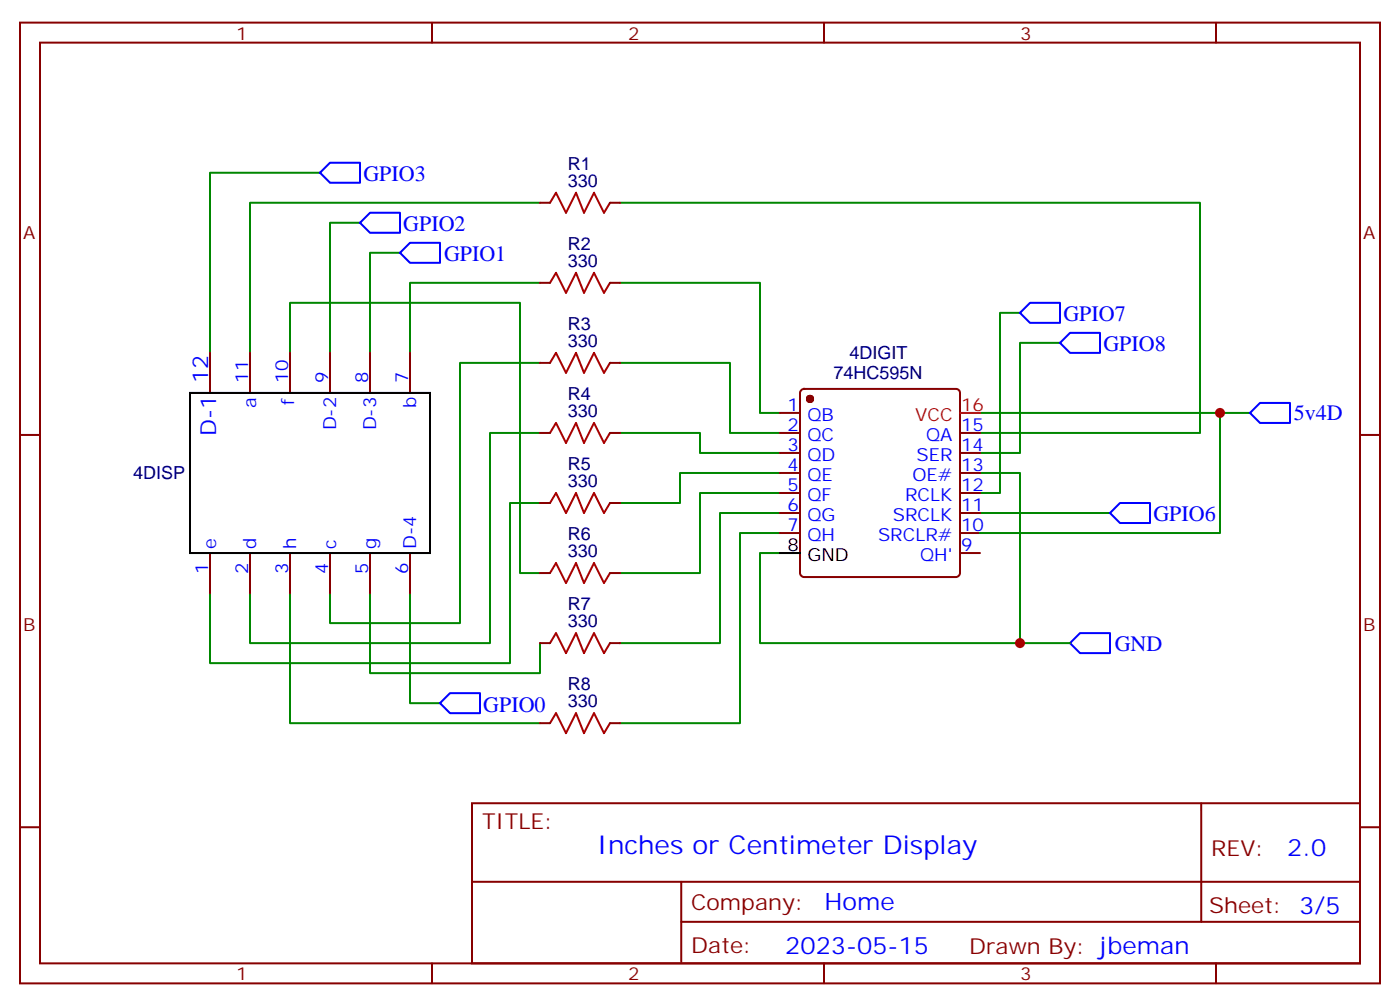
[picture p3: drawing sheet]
<svg xmlns="http://www.w3.org/2000/svg" width="247mm" height="177mm" viewBox="0 0 247 177" stroke-linecap="round" stroke-linejoin="round" font-family="sans-serif">
<g fill="none" stroke="#870000" stroke-width=".35">
<path d="M3.5 4h239.9v169.3h-239.9zM7.1 7.5h232.8v162.3h-232.8zM76.2 4v3.5M145.3 4v3.5M214.5 4v3.5M95.2 35.7h1.8M107.6 35.7h1.8M95.2 49.8h1.8M107.6 49.8h1.8M3.5 76.7h3.6M37 62.2v7.1M44.1 62.2v7.1"/>
<path d="M51.2 62.2v7.1M58.2 62.2v7.1M65.3 62.2v7.1M72.3 62.2v7.1M95.2 76.3h1.8M95.2 64h1.8M107.6 76.3h1.8M107.6 64h1.8M137.6 76.3h3.5M137.6 72.8h3.5M137.6 79.8h3.5M141.3 68.8l.5-.3h26.8a.71 .71 0 0 1 .7 .8v31.7a.76 .76 0 0 1-.7 .7h-26.8a.76 .76 0 0 1-.7-.7v-31.7z"/>
<path d="M169.3 76.3h3.6M169.3 79.8h3.6M239.9 76.7h3.5M37 97.5v7M44.1 97.5v7M51.2 97.5v7M58.2 97.5v7M65.3 97.5v7M72.3 97.5v7M95.2 88.7h1.8M107.6 88.7h1.8M137.6 83.4h3.5"/>
<path d="M137.6 86.9h3.5M137.6 90.4h3.5M137.6 93.9h3.5M169.3 83.4h3.6M169.3 86.9h3.6M169.3 90.4h3.6M169.3 93.9h3.6M169.3 97.5h3.6M95.2 113.3h1.8M95.2 101h1.8M107.6 113.3h1.8M107.6 101h1.8"/>
<path d="M95.2 127.5h1.8M107.6 127.5h1.8M3.5 145.8h3.6M83.3 141.6h156.6v28.2h-156.6zM83.3 155.4h156.5M120.2 155.4v14.1M211.9 141.6v20.9M239.9 145.8h3.5M76.2 169.8v3.5M120.2 162.5h119.6M145.3 169.8v3.5M214.5 169.8v3.5"/>
</g>
<path d="M56.4 30.4l1.8-1.7h5.3v3.5h-5.3zM63.5 39.3l1.8-1.8h5.3v3.5h-5.3zM72.3 42.8h5.3v3.5h-5.3l-1.7-1.7zM179.9 55.1l1.8-1.7h5.3v3.5h-5.3zM187 60.4l1.7-1.7h5.3v3.5h-5.3zM220.5 72.8l1.7-1.8h5.3v3.5h-5.3zM195.8 90.4l1.8-1.7h5.2v3.5h-5.2zM188.7 113.3l1.8-1.7h5.3v3.5h-5.3zM77.6 123.9l1.8-1.7h5.3v3.5h-5.3z" fill="none" stroke="#00f" stroke-width=".35"/>
<g fill="none" stroke="#008700" stroke-width=".35">
<path d="M56.4 30.4h-19.4v31.8M63.5 39.3h-5.3v22.9M95.2 35.7h-51.1v26.5M109.4 35.7h102.3v40.6h-38.8M70.6 44.6h-5.3v17.6M95.2 49.8h-22.9v12.4M109.4 49.8h24.7v23h3.5M179.9 55.1h-3.5v31.8h-3.5M51.2 62.2v-8.8h40.5v47.6h3.5M95.2 64h-14.1v45.8h-22.9v-5.3M95.2 76.3h-8.8v37h-42.3v-8.8M109.4 76.3h14.1v3.5h14.1"/>
<path d="M109.4 64h19.4v12.3h8.8M172.9 72.8h47.6M187 60.4h-7.1v19.4h-7M215.2 72.8v21.1h-42.3M95.2 88.7h-5.2v28.2h-53v-12.4M137.6 97.5h-3.5v15.8h54.6M137.6 93.9h-7.1v33.6h-21.1M137.6 90.4h-10.6v22.9h-17.6M137.6 86.9h-14.1v14.1h-14.1M137.6 83.4h-17.7v5.3h-10.5M172.9 83.4h7v29.9M172.9 90.4h22.9"/>
<path d="M51.2 104.5v23h44M65.3 104.5v14.1h29.9v-5.3M72.3 104.5v19.4h5.3"/>
</g>
<path d="M97 35.7l1.1-1.7 1.7 3.5 1.8-3.5 1.4 3.5 1.8-3.5 1.7 3.5 1.1-1.8M97 49.8l1.1-1.7 1.7 3.5 1.8-3.5 1.4 3.5 1.8-3.5 1.7 3.5 1.1-1.8M97 76.3l1.1-1.8 1.7 3.6 1.8-3.6 1.4 3.6 1.8-3.6 1.7 3.6 1.1-1.8M97 64l1.1-1.8 1.7 3.5 1.8-3.5 1.4 3.5 1.8-3.5 1.7 3.5 1.1-1.7M97 88.7l1.1-1.8 1.7 3.5 1.8-3.5 1.4 3.5 1.8-3.5 1.7 3.5 1.1-1.7M97 113.3l1.1-1.7 1.7 3.5 1.8-3.5 1.4 3.5 1.8-3.5 1.7 3.5 1.1-1.8M97 101l1.1-1.8 1.7 3.6 1.8-3.6 1.4 3.6 1.8-3.6 1.7 3.6 1.1-1.8M97 127.5l1.1-1.8 1.7 3.5 1.8-3.5 1.4 3.5 1.8-3.5 1.7 3.5 1.1-1.7" fill="none" stroke="#a10000" stroke-width=".35"/>
<circle cx="142.9" cy="70.3" r=".53" fill="#870000" stroke="#870000" stroke-width=".35"/>
<path d="M33.5 69.3h42.3v28.2h-42.3zM137.6 97.5h3.5" fill="none" stroke="#000" stroke-width=".35"/>
<path d="M169.3 72.8h3.6" fill="none" stroke="#f00" stroke-width=".35"/>
<g fill="#c00">
<circle cx="179.9" cy="113.3" r=".88"/>
<circle cx="215.2" cy="72.8" r=".88"/>
</g>
<text font-size="4.6" fill="#00f" x="105.3" y="150.6">Inches or Centimeter Display</text>
<g font-size="4.2" fill="#00f">
<text x="227.1" y="150.8">2.0</text>
<text x="145.4" y="160.4">Home</text>
<text x="138.5" y="168.2">2023-05-15</text>
</g>
<g font-size="3.9" fill="#00f">
<text x="64.1" y="31.9">GPIO3</text>
<text x="71.1" y="40.7">GPIO2</text>
<text x="78.3" y="46">GPIO1</text>
<text x="187.6" y="56.6">GPIO7</text>
<text x="194.6" y="61.9">GPIO8</text>
<text x="36.7" y="67.5" transform="rotate(-90 36.7 67.5)">12</text>
<text x="38.1" y="76.8" transform="rotate(-90 38.1 76.8)">D-1</text>
<text x="228.2" y="74.1">5v4D</text>
<text x="203.4" y="91.8">GPIO6</text>
<text x="196.6" y="114.7">GND</text>
<text x="85.2" y="125.4">GPIO0</text>
</g>
<g font-size="3.9" fill="#800">
<text x="85" y="146.2">TITLE:</text>
<text x="213.6" y="150.8">REV:</text>
<text x="121.9" y="160.4">Company:</text>
<text x="213.3" y="161">Sheet: 3/5</text>
<text x="121.9" y="168">Date:</text>
<text x="171" y="168.1">Drawn By: jbeman</text>
</g>
<g font-size="3.2" fill="#800">
<text x="41.6" y="7">1</text>
<text x="110.8" y="7">2</text>
<text x="179.9" y="7">3</text>
<text x="4.1" y="42.1">A</text>
<text x="240.4" y="42.1">A</text>
<text x="4.1" y="111.2">B</text>
<text x="240.4" y="111.2">B</text>
<text x="41.6" y="172.8">1</text>
<text x="110.8" y="172.8">2</text>
<text x="179.9" y="172.8">3</text>
</g>
<g font-size="3.2" fill="#000080">
<text x="100.2" y="30">R1</text>
<text x="100.2" y="32.9">330</text>
<text x="100.2" y="47">330</text>
<text x="100.2" y="44.1">R2</text>
<text x="100.2" y="58.2">R3</text>
<text x="100.2" y="61.1">330</text>
<text x="149.9" y="63.3">4DIGIT</text>
<text x="100.2" y="70.5">R4</text>
<text x="147" y="66.8">74HC595N</text>
<text x="100.2" y="73.5">330</text>
<text x="100.2" y="82.9">R5</text>
<text x="23.5" y="84.4">4DISP</text>
<text x="100.2" y="85.8">330</text>
<text x="100.2" y="95.2">R6</text>
<text x="100.2" y="98.2">330</text>
<text x="100.2" y="107.6">R7</text>
<text x="100.2" y="110.5">330</text>
<text x="100.2" y="124.6">330</text>
<text x="100.2" y="121.7">R8</text>
</g>
<g font-size="3.2" fill="#00f">
<text x="43.7" y="67.5" transform="rotate(-90 43.7 67.5)">11</text>
<text x="45.2" y="71.9" transform="rotate(-90 45.2 71.9)">a</text>
<text x="50.8" y="67.5" transform="rotate(-90 50.8 67.5)">10</text>
<text x="51.9" y="71.4" transform="rotate(-90 51.9 71.4)">f</text>
<text x="57.9" y="67.5" transform="rotate(-90 57.9 67.5)">9</text>
<text x="64.9" y="67.5" transform="rotate(-90 64.9 67.5)">8</text>
<text x="72" y="67.5" transform="rotate(-90 72 67.5)">7</text>
<text x="73.4" y="71.9" transform="rotate(-90 73.4 71.9)">b</text>
<text x="59.3" y="75.9" transform="rotate(-90 59.3 75.9)">D-2</text>
<text x="66.3" y="75.9" transform="rotate(-90 66.3 75.9)">D-3</text>
<text x="138.9" y="72.4">1</text>
<text x="138.9" y="76">2</text>
<text x="142.4" y="74.2">QB</text>
<text x="142.4" y="77.7">QC</text>
<text x="163.4" y="77.7">QA</text>
<text x="169.5" y="76">15</text>
<text x="138.9" y="79.5">3</text>
<text x="138.9" y="83">4</text>
<text x="142.4" y="81.2">QD</text>
<text x="161.6" y="81.2">SER</text>
<text x="169.5" y="83">13</text>
<text x="169.5" y="79.5">14</text>
<text x="138.9" y="86.5">5</text>
<text x="142.4" y="84.8">QE</text>
<text x="142.4" y="88.3">QF</text>
<text x="159.6" y="88.3">RCLK</text>
<text x="160.9" y="84.8">OE#</text>
<text x="169.5" y="86.5">12</text>
<text x="138.9" y="90.1">6</text>
<text x="138.9" y="93.6">7</text>
<text x="142.4" y="91.8">QG</text>
<text x="142.4" y="95.4">QH</text>
<text x="154.9" y="95.4">SRCLR#</text>
<text x="157.5" y="91.8">SRCLK</text>
<text x="169.5" y="93.6">10</text>
<text x="169.5" y="90.1">11</text>
<text x="36.7" y="101.3" transform="rotate(-90 36.7 101.3)">1</text>
<text x="38.1" y="96.8" transform="rotate(-90 38.1 96.8)">e</text>
<text x="43.7" y="101.3" transform="rotate(-90 43.7 101.3)">2</text>
<text x="45.2" y="96.8" transform="rotate(-90 45.2 96.8)">d</text>
<text x="50.8" y="101.3" transform="rotate(-90 50.8 101.3)">3</text>
<text x="52.2" y="96.8" transform="rotate(-90 52.2 96.8)">h</text>
<text x="57.9" y="101.3" transform="rotate(-90 57.9 101.3)">4</text>
<text x="59.3" y="96.8" transform="rotate(-90 59.3 96.8)">c</text>
<text x="64.9" y="101.3" transform="rotate(-90 64.9 101.3)">5</text>
<text x="66.3" y="96.8" transform="rotate(-90 66.3 96.8)">g</text>
<text x="72" y="101.3" transform="rotate(-90 72 101.3)">6</text>
<text x="73.4" y="96.8" transform="rotate(-90 73.4 96.8)">D-4</text>
<text x="162.3" y="98.9">QH'</text>
<text x="169.5" y="97.1">9</text>
</g>
<g font-size="3.2" fill="#f00">
<text x="161.4" y="74.2">VCC</text>
<text x="169.5" y="72.4">16</text>
</g>
<g font-size="3.2">
<text x="138.9" y="97.1">8</text>
<text x="142.4" y="98.9">GND</text>
</g>
</svg>
